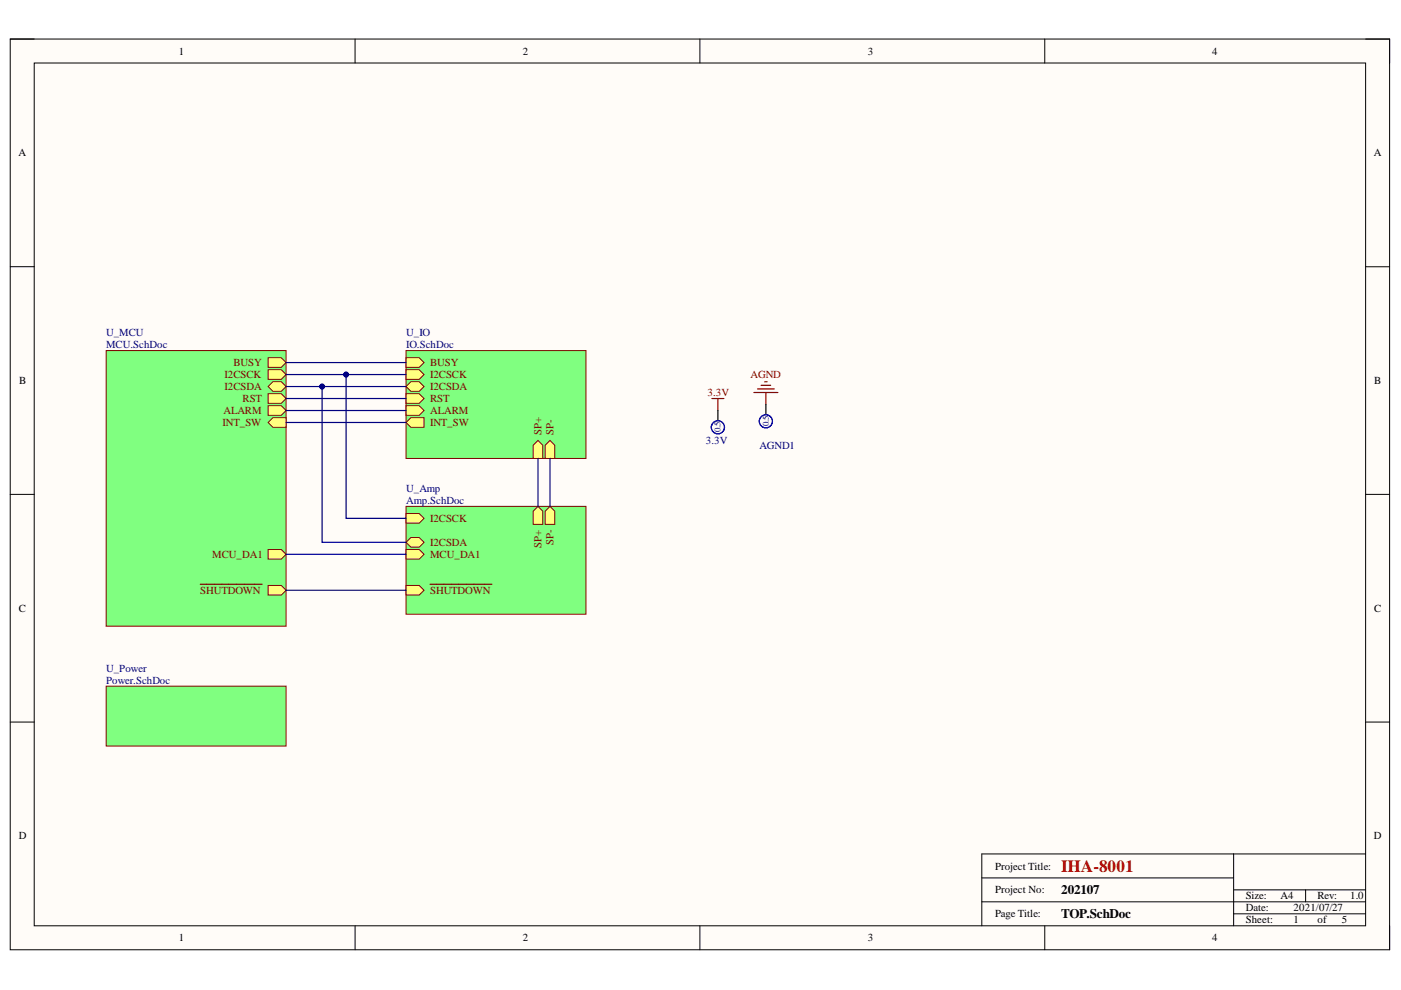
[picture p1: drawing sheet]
<svg xmlns="http://www.w3.org/2000/svg" width="297mm" height="210mm" viewBox="0 0 297 210" stroke-linecap="round" stroke-linejoin="round" font-family="sans-serif">
<path d="M2.2 8.3h292.4v193.1h-292.4z" fill-rule="evenodd" fill="#fffcf8"/>
<path d="M2.2 8.3h292.4v193.1h-292.4z" fill="none" stroke="#000" stroke-width=".21"/>
<path d="M7.3 13.4h282.2v182.9h-282.2z" fill-rule="evenodd" fill="#fffcf8"/>
<g fill="none" stroke="#000" stroke-width=".21">
<path d="M2.2 8.3h5.1M7.3 13.4h282.2v182.9h-282.2zM75.3 8.3v5.1M148.4 8.3v5.1M221.5 8.3v5.1M289.5 8.3h5.1v5.1M2.2 56.5h5.1M289.5 56.6h5.1M2.2 104.8h5.1M289.5 104.8h5.1M2.2 153.1h5.1M289.5 153.1h5.1"/>
<path d="M75.3 196.3v5.1M148.4 196.3v5.1M208.2 191.2h81.3M208.2 186.1h53.4M221.5 196.3v5.1M261.6 181.1v15.2M261.6 193.8h27.9M261.6 188.7h27.9M276.8 188.7v2.5M289.5 181.1h-81.3v15.2M294.6 196.3v5.1"/>
</g>
<path d="M86.1 107.4h38.1v22.8h-38.1z" fill-rule="evenodd" fill="#80ff80"/>
<path d="M86.1 107.4h38.1v22.8h-38.1z" fill="none" stroke="#800000" stroke-width=".21"/>
<path d="M113 108.4l1.1-1 1 1v2.8h-2.1z" fill-rule="evenodd" fill="#ffff80"/>
<path d="M113 108.4l1.1-1 1 1v2.8h-2.1z" fill="none" stroke="#800000" stroke-width=".21"/>
<path d="M115.6 108.4l1-1 1 1v2.8h-2z" fill-rule="evenodd" fill="#ffff80"/>
<path d="M115.6 108.4l1-1 1 1v2.8h-2z" fill="none" stroke="#800000" stroke-width=".21"/>
<path d="M86.1 116.5h2.8l1 1-1 1h-2.8z" fill-rule="evenodd" fill="#ffff80"/>
<path d="M86.1 116.5h2.8l1 1-1 1h-2.8z" fill="none" stroke="#800000" stroke-width=".21"/>
<path d="M86.1 124.1h2.8l1 1-1 1.1h-2.8z" fill-rule="evenodd" fill="#ffff80"/>
<path d="M86.1 124.1h2.8l1 1-1 1.1h-2.8z" fill="none" stroke="#800000" stroke-width=".21"/>
<path d="M91.2 123.9h13.1" fill="none" stroke="#800000" stroke-width=".25"/>
<path d="M86.1 108.9h2.8l1 1-1 1h-2.8z" fill-rule="evenodd" fill="#ffff80"/>
<path d="M86.1 108.9h2.8l1 1-1 1h-2.8z" fill="none" stroke="#800000" stroke-width=".21"/>
<path d="M86.1 115l1-1h1.8l1 1-1 1h-1.8z" fill-rule="evenodd" fill="#ffff80"/>
<path d="M86.1 115l1-1h1.8l1 1-1 1h-1.8z" fill="none" stroke="#800000" stroke-width=".21"/>
<path d="M22.5 74.3h38.2v58.5h-38.2z" fill-rule="evenodd" fill="#80ff80"/>
<path d="M22.5 74.3h38.2v58.5h-38.2z" fill="none" stroke="#800000" stroke-width=".21"/>
<path d="M56.8 78.4h2.8l1.1 1-1.1 1h-2.8z" fill-rule="evenodd" fill="#ffff80"/>
<path d="M56.8 78.4h2.8l1.1 1-1.1 1h-2.8z" fill="none" stroke="#800000" stroke-width=".21"/>
<path d="M56.8 82l1.1-1.1h1.7l1.1 1.1-1.1 1h-1.7z" fill-rule="evenodd" fill="#ffff80"/>
<path d="M56.8 82l1.1-1.1h1.7l1.1 1.1-1.1 1h-1.7z" fill="none" stroke="#800000" stroke-width=".21"/>
<path d="M56.8 86h2.8l1.1 1-1.1 1.1h-2.8z" fill-rule="evenodd" fill="#ffff80"/>
<path d="M56.8 86h2.8l1.1 1-1.1 1.1h-2.8z" fill="none" stroke="#800000" stroke-width=".21"/>
<path d="M56.8 75.9h2.8l1.1 1-1.1 1h-2.8z" fill-rule="evenodd" fill="#ffff80"/>
<path d="M56.8 75.9h2.8l1.1 1-1.1 1h-2.8z" fill="none" stroke="#800000" stroke-width=".21"/>
<path d="M56.8 116.5h2.8l1.1 1-1.1 1h-2.8z" fill-rule="evenodd" fill="#ffff80"/>
<path d="M56.8 116.5h2.8l1.1 1-1.1 1h-2.8z" fill="none" stroke="#800000" stroke-width=".21"/>
<path d="M56.8 83.5h2.8l1.1 1-1.1 1h-2.8z" fill-rule="evenodd" fill="#ffff80"/>
<path d="M56.8 83.5h2.8l1.1 1-1.1 1h-2.8z" fill="none" stroke="#800000" stroke-width=".21"/>
<path d="M57.9 88.6h2.8v2h-2.8l-1.1-1z" fill-rule="evenodd" fill="#ffff80"/>
<path d="M57.9 88.6h2.8v2h-2.8l-1.1-1z" fill="none" stroke="#800000" stroke-width=".21"/>
<path d="M56.8 124.1h2.8l1.1 1-1.1 1.1h-2.8z" fill-rule="evenodd" fill="#ffff80"/>
<path d="M56.8 124.1h2.8l1.1 1-1.1 1.1h-2.8z" fill="none" stroke="#800000" stroke-width=".21"/>
<path d="M42.5 123.9h13.1" fill="none" stroke="#800000" stroke-width=".25"/>
<path d="M22.5 145.5h38.2v12.7h-38.2z" fill-rule="evenodd" fill="#80ff80"/>
<path d="M22.5 145.5h38.2v12.7h-38.2z" fill="none" stroke="#800000" stroke-width=".21"/>
<path d="M86.1 74.3h38.1v22.9h-38.1z" fill-rule="evenodd" fill="#80ff80"/>
<path d="M86.1 74.3h38.1v22.9h-38.1z" fill="none" stroke="#800000" stroke-width=".21"/>
<path d="M113 94.4l1.1-1 1 1v2.8h-2.1z" fill-rule="evenodd" fill="#ffff80"/>
<path d="M113 94.4l1.1-1 1 1v2.8h-2.1z" fill="none" stroke="#800000" stroke-width=".21"/>
<path d="M115.6 94.4l1-1 1 1v2.8h-2z" fill-rule="evenodd" fill="#ffff80"/>
<path d="M115.6 94.4l1-1 1 1v2.8h-2z" fill="none" stroke="#800000" stroke-width=".21"/>
<path d="M86.1 75.9h2.8l1 1-1 1h-2.8z" fill-rule="evenodd" fill="#ffff80"/>
<path d="M86.1 75.9h2.8l1 1-1 1h-2.8z" fill="none" stroke="#800000" stroke-width=".21"/>
<path d="M86.1 78.4h2.8l1 1-1 1h-2.8z" fill-rule="evenodd" fill="#ffff80"/>
<path d="M86.1 78.4h2.8l1 1-1 1h-2.8z" fill="none" stroke="#800000" stroke-width=".21"/>
<path d="M86.1 82l1-1.1h1.8l1 1.1-1 1h-1.8z" fill-rule="evenodd" fill="#ffff80"/>
<path d="M86.1 82l1-1.1h1.8l1 1.1-1 1h-1.8z" fill="none" stroke="#800000" stroke-width=".21"/>
<path d="M86.1 89.6l1-1h2.8v2h-2.8z" fill-rule="evenodd" fill="#ffff80"/>
<path d="M86.1 89.6l1-1h2.8v2h-2.8z" fill="none" stroke="#800000" stroke-width=".21"/>
<path d="M86.1 83.5h2.8l1 1-1 1h-2.8z" fill-rule="evenodd" fill="#ffff80"/>
<path d="M86.1 83.5h2.8l1 1-1 1h-2.8z" fill="none" stroke="#800000" stroke-width=".21"/>
<path d="M86.1 86h2.8l1 1-1 1.1h-2.8z" fill-rule="evenodd" fill="#ffff80"/>
<path d="M86.1 86h2.8l1 1-1 1.1h-2.8z" fill="none" stroke="#800000" stroke-width=".21"/>
<path d="M150.9 84.5h2.6M152.2 84.5v2.5M159.8 83.2h5.1M160.6 82.5h3.6M161.4 81.7h2M162.1 80.9h.5M162.4 83.2v2.6" fill="none" stroke="#800000" stroke-width=".25"/>
<g fill="none" stroke="#00f" stroke-width=".25">
<circle cx="152.2" cy="90.6" r="1.4"/>
<circle cx="162.4" cy="89.3" r="1.39"/>
</g>
<path d="M152.2 87v2.1M162.4 85.8v2" fill="none" stroke="#000" stroke-width=".25"/>
<path d="M68.3 82v33h17.8" fill="none" stroke="#000080" stroke-width=".25"/>
<circle cx="68.3" cy="82" r=".51" fill="#000080"/>
<circle cx="68.3" cy="82" r=".51" fill="none" stroke="#000080" stroke-width=".21"/>
<path d="M60.7 82h25.4M60.7 89.6h25.4M60.7 87h25.4M60.7 84.5h25.4M60.7 117.5h25.4M60.7 125.1h25.4" fill="none" stroke="#000080" stroke-width=".25"/>
<circle cx="68.3" cy="82" r=".51" fill="#000080"/>
<circle cx="68.3" cy="82" r=".51" fill="none" stroke="#000080" stroke-width=".21"/>
<path d="M60.7 79.4h25.4" fill="none" stroke="#000080" stroke-width=".25"/>
<circle cx="73.4" cy="79.4" r=".51" fill="#000080"/>
<circle cx="73.4" cy="79.4" r=".51" fill="none" stroke="#000080" stroke-width=".21"/>
<path d="M60.7 76.9h25.4M73.4 79.4v30.5h12.7" fill="none" stroke="#000080" stroke-width=".25"/>
<circle cx="73.4" cy="79.4" r=".51" fill="#000080"/>
<circle cx="73.4" cy="79.4" r=".51" fill="none" stroke="#000080" stroke-width=".21"/>
<path d="M114.1 97.2v10.2M116.6 97.2v10.2" fill="none" stroke="#000080" stroke-width=".25"/>
<text font-size="3.6" fill="#f00" x="225" y="184.8">IHA-8001</text>
<g font-size="2.8">
<text x="225" y="189.6">202107</text>
<text x="225" y="194.7">TOP.SchDoc</text>
</g>
<g font-size="2.3">
<text x="37.9" y="11.6">1</text>
<text x="110.8" y="11.6">2</text>
<text x="184" y="11.6">3</text>
<text x="257" y="11.6">4</text>
<text x="3.9" y="33.1">A</text>
<text x="291.3" y="33.1">A</text>
<text x="4.1" y="81.4">B</text>
<text x="291.4" y="81.4">B</text>
<text x="4" y="129.7">C</text>
<text x="291.4" y="129.7">C</text>
<text x="4" y="177.9">D</text>
<text x="291.3" y="177.9">D</text>
<text x="211" y="184.4">Project Title:</text>
<text x="211" y="189.4">Project No:</text>
<text x="264.1" y="190.7">Size:</text>
<text x="271.5" y="190.7">A4</text>
<text x="279.4" y="190.7">Rev:</text>
<text x="286.3" y="190.7">1.0</text>
<text x="211" y="194.5">Page Title:</text>
<text x="264.1" y="193.2">Date:</text>
<text x="264.1" y="195.8">Sheet:</text>
<text x="274.3" y="195.8">1</text>
<text x="274.3" y="193.2">2021/07/27</text>
<text x="279.4" y="195.8">of</text>
<text x="284.5" y="195.8">5</text>
<text x="37.9" y="199.6">1</text>
<text x="110.8" y="199.6">2</text>
<text x="184" y="199.6">3</text>
<text x="257" y="199.6">4</text>
</g>
<g font-size="2.3" fill="#000080">
<text x="22.5" y="71.3">U_MCU</text>
<text x="86.1" y="71.3">U_IO</text>
<text x="22.5" y="73.8">MCU.SchDoc</text>
<text x="86.1" y="73.8">IO.SchDoc</text>
<text x="149.7" y="94.2">3.3V</text>
<text x="161" y="95.3">AGND1</text>
<text x="86.1" y="104.3">U_Amp</text>
<text x="86.1" y="106.8">Amp.SchDoc</text>
<text x="22.5" y="142.4">U_Power</text>
<text x="22.5" y="145">Power.SchDoc</text>
</g>
<g font-size="2.3" fill="#800000">
<text x="49.5" y="77.6">BUSY</text>
<text x="91.2" y="77.6">BUSY</text>
<text x="47.6" y="80.1">I2CSCK</text>
<text x="47.6" y="82.7">I2CSDA</text>
<text x="91.2" y="80.1">I2CSCK</text>
<text x="91.2" y="82.7">I2CSDA</text>
<text x="150" y="83.9">3.3V</text>
<text x="159.1" y="80.1">AGND</text>
<text x="47.4" y="87.7">ALARM</text>
<text x="51.4" y="85.2">RST</text>
<text x="91.2" y="85.2">RST</text>
<text x="91.2" y="87.7">ALARM</text>
<text x="47.2" y="90.3">INT_SW</text>
<text x="91.2" y="90.3">INT_SW</text>
<text x="114.8" y="92.1" transform="rotate(-90 114.8 92.1)">SP+</text>
<text x="117.3" y="92.1" transform="rotate(-90 117.3 92.1)">SP-</text>
<text x="91.2" y="110.7">I2CSCK</text>
<text x="45" y="118.3">MCU_DA1</text>
<text x="91.2" y="118.3">MCU_DA1</text>
<text x="91.2" y="115.7">I2CSDA</text>
<text x="114.8" y="116.2" transform="rotate(-90 114.8 116.2)">SP+</text>
<text x="117.3" y="115.6" transform="rotate(-90 117.3 115.6)">SP-</text>
<text x="42.5" y="125.9">SHUTDOWN</text>
<text x="91.2" y="125.9">SHUTDOWN</text>
</g>
<g font-size="1.9" fill="#000080">
<text x="152.8" y="91.6" transform="rotate(-90 152.8 91.6)">0.5</text>
<text x="163" y="90.4" transform="rotate(-90 163 90.4)">0.5</text>
</g>
</svg>
